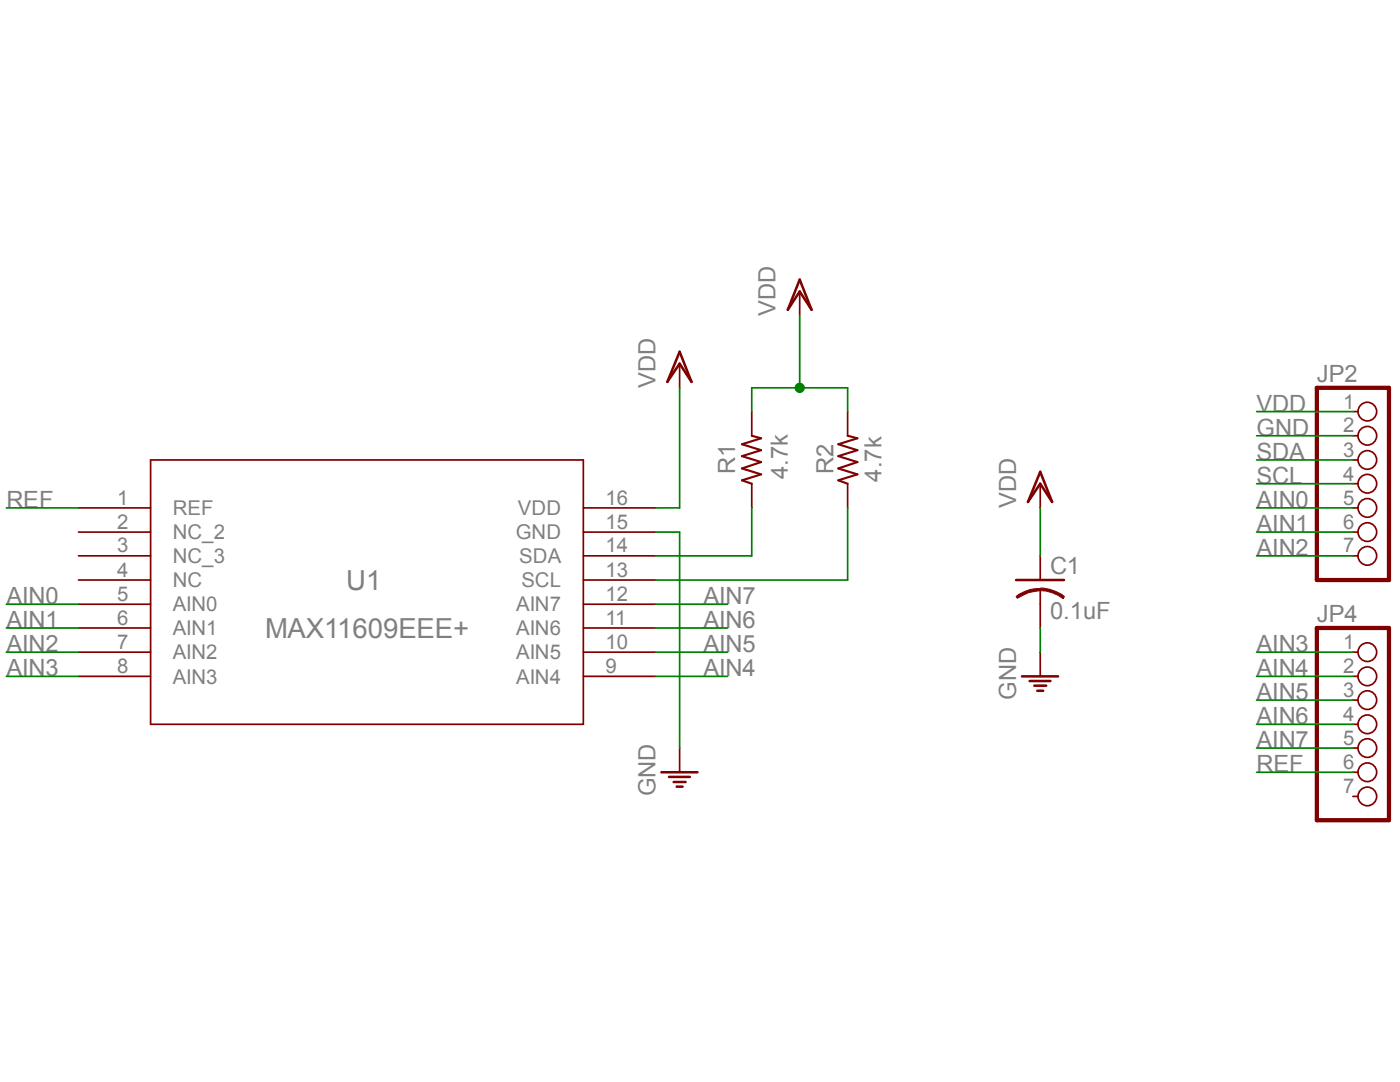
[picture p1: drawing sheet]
<?xml version="1.0" encoding="utf-8"?>
<!DOCTYPE eagle SYSTEM "eagle.dtd">
<eagle version="6.5.0">
<drawing>
<settings>
<setting alwaysvectorfont="no"/>
<setting verticaltext="up"/>
</settings>
<grid distance="0.1" unitdist="inch" unit="inch" style="lines" multiple="1" display="no" altdistance="0.01" altunitdist="inch" altunit="inch"/>
<schematic xreflabel="%F%N/%S.%C%R" xrefpart="/%S.%C%R">
<libraries>
<library name="MAX11609EEE">
<symbols>
<symbol name="MAX11609EEE+">
<pin name="REF" x="0" y="0" direction="pas"/>
<pin name="NC_2" x="0" y="-2.54" direction="pas"/>
<pin name="NC_3" x="0" y="-5.08" direction="pas"/>
<pin name="NC" x="0" y="-7.62" direction="pas"/>
<pin name="AIN0" x="0" y="-10.16" direction="in"/>
<pin name="AIN1" x="0" y="-12.7" direction="in"/>
<pin name="AIN2" x="0" y="-15.24" direction="in"/>
<pin name="AIN3" x="0" y="-17.78" direction="in"/>
<pin name="AIN4" x="60.96" y="-17.78" direction="in" rot="R180"/>
<pin name="AIN5" x="60.96" y="-15.24" direction="in" rot="R180"/>
<pin name="AIN6" x="60.96" y="-12.7" direction="in" rot="R180"/>
<pin name="AIN7" x="60.96" y="-10.16" direction="in" rot="R180"/>
<pin name="SCL" x="60.96" y="-7.62" direction="pas" rot="R180"/>
<pin name="SDA" x="60.96" y="-5.08" direction="pas" rot="R180"/>
<pin name="GND" x="60.96" y="-2.54" direction="pwr" rot="R180"/>
<pin name="VDD" x="60.96" y="0" direction="pwr" rot="R180"/>
<wire x1="7.62" y1="5.08" x2="7.62" y2="-22.86" width="0.1524" layer="94"/>
<wire x1="7.62" y1="-22.86" x2="53.34" y2="-22.86" width="0.1524" layer="94"/>
<wire x1="53.34" y1="-22.86" x2="53.34" y2="5.08" width="0.1524" layer="94"/>
<wire x1="53.34" y1="5.08" x2="7.62" y2="5.08" width="0.1524" layer="94"/>
<text x="25.7556" y="9.1186" size="2.0828" layer="95" ratio="6" rot="SR0">&gt;NAME</text>
<text x="24.8158" y="6.5786" size="2.0828" layer="96" ratio="6" rot="SR0">&gt;VALUE</text>
</symbol>
</symbols>
<devicesets>
<deviceset name="MAX11609EEE+" prefix="U">
<gates>
<gate name="A" symbol="MAX11609EEE+" x="0" y="0"/>
</gates>
<devices>
<device name="" package="21-0055H_16">
<connects>
<connect gate="A" pin="AIN0" pad="5"/>
<connect gate="A" pin="AIN1" pad="6"/>
<connect gate="A" pin="AIN2" pad="7"/>
<connect gate="A" pin="AIN3" pad="8"/>
<connect gate="A" pin="AIN4" pad="9"/>
<connect gate="A" pin="AIN5" pad="10"/>
<connect gate="A" pin="AIN6" pad="11"/>
<connect gate="A" pin="AIN7" pad="12"/>
<connect gate="A" pin="GND" pad="15"/>
<connect gate="A" pin="NC" pad="4"/>
<connect gate="A" pin="NC_2" pad="2"/>
<connect gate="A" pin="NC_3" pad="3"/>
<connect gate="A" pin="REF" pad="1"/>
<connect gate="A" pin="SCL" pad="13"/>
<connect gate="A" pin="SDA" pad="14"/>
<connect gate="A" pin="VDD" pad="16"/>
</connects>
<technologies>
<technology name="">
<attribute name="MANUFACTURER_NAME" value="Maxim" constant="no"/>
<attribute name="MANUFACTURER_PART_NUMBER" value="MAX11609EEE+" constant="no"/>
<attribute name="VENDOR" value="Maxim" constant="no"/>
</technology>
</technologies>
</device>
</devices>
</deviceset>
</devicesets>
</library>
<library name="pinhead">
<symbols>
<symbol name="PINHD7">
<wire x1="-6.35" y1="-10.16" x2="1.27" y2="-10.16" width="0.4064" layer="94"/>
<wire x1="1.27" y1="-10.16" x2="1.27" y2="10.16" width="0.4064" layer="94"/>
<wire x1="1.27" y1="10.16" x2="-6.35" y2="10.16" width="0.4064" layer="94"/>
<wire x1="-6.35" y1="10.16" x2="-6.35" y2="-10.16" width="0.4064" layer="94"/>
<text x="-6.35" y="10.795" size="1.778" layer="95">&gt;NAME</text>
<text x="-6.35" y="-12.7" size="1.778" layer="96">&gt;VALUE</text>
<pin name="1" x="-2.54" y="7.62" visible="pad" length="short" direction="pas" function="dot"/>
<pin name="2" x="-2.54" y="5.08" visible="pad" length="short" direction="pas" function="dot"/>
<pin name="3" x="-2.54" y="2.54" visible="pad" length="short" direction="pas" function="dot"/>
<pin name="4" x="-2.54" y="0" visible="pad" length="short" direction="pas" function="dot"/>
<pin name="5" x="-2.54" y="-2.54" visible="pad" length="short" direction="pas" function="dot"/>
<pin name="6" x="-2.54" y="-5.08" visible="pad" length="short" direction="pas" function="dot"/>
<pin name="7" x="-2.54" y="-7.62" visible="pad" length="short" direction="pas" function="dot"/>
</symbol>
</symbols>
<devicesets>
<deviceset name="PINHD-1X7" prefix="JP" uservalue="yes">
<gates>
<gate name="A" symbol="PINHD7" x="0" y="0"/>
</gates>
<devices>
<device name="" package="1X07">
<connects>
<connect gate="A" pin="1" pad="1"/>
<connect gate="A" pin="2" pad="2"/>
<connect gate="A" pin="3" pad="3"/>
<connect gate="A" pin="4" pad="4"/>
<connect gate="A" pin="5" pad="5"/>
<connect gate="A" pin="6" pad="6"/>
<connect gate="A" pin="7" pad="7"/>
</connects>
<technologies>
<technology name=""/>
</technologies>
</device>
<device name="/90" package="1X07/90">
<connects>
<connect gate="A" pin="1" pad="1"/>
<connect gate="A" pin="2" pad="2"/>
<connect gate="A" pin="3" pad="3"/>
<connect gate="A" pin="4" pad="4"/>
<connect gate="A" pin="5" pad="5"/>
<connect gate="A" pin="6" pad="6"/>
<connect gate="A" pin="7" pad="7"/>
</connects>
<technologies>
<technology name=""/>
</technologies>
</device>
</devices>
</deviceset>
</devicesets>
</library>
<library name="resistor">
<symbols>
<symbol name="R-US">
<wire x1="-2.54" y1="0" x2="-2.159" y2="1.016" width="0.2032" layer="94"/>
<wire x1="-2.159" y1="1.016" x2="-1.524" y2="-1.016" width="0.2032" layer="94"/>
<wire x1="-1.524" y1="-1.016" x2="-0.889" y2="1.016" width="0.2032" layer="94"/>
<wire x1="-0.889" y1="1.016" x2="-0.254" y2="-1.016" width="0.2032" layer="94"/>
<wire x1="-0.254" y1="-1.016" x2="0.381" y2="1.016" width="0.2032" layer="94"/>
<wire x1="0.381" y1="1.016" x2="1.016" y2="-1.016" width="0.2032" layer="94"/>
<wire x1="1.016" y1="-1.016" x2="1.651" y2="1.016" width="0.2032" layer="94"/>
<wire x1="1.651" y1="1.016" x2="2.286" y2="-1.016" width="0.2032" layer="94"/>
<wire x1="2.286" y1="-1.016" x2="2.54" y2="0" width="0.2032" layer="94"/>
<text x="-3.81" y="1.4986" size="1.778" layer="95">&gt;NAME</text>
<text x="-3.81" y="-3.302" size="1.778" layer="96">&gt;VALUE</text>
<pin name="2" x="5.08" y="0" visible="off" length="short" direction="pas" swaplevel="1" rot="R180"/>
<pin name="1" x="-5.08" y="0" visible="off" length="short" direction="pas" swaplevel="1"/>
</symbol>
<symbol name="C-US">
<wire x1="-2.54" y1="0" x2="2.54" y2="0" width="0.254" layer="94"/>
<wire x1="0" y1="-1.016" x2="0" y2="-2.54" width="0.1524" layer="94"/>
<wire x1="0" y1="-1" x2="2.4892" y2="-1.8542" width="0.254" layer="94" curve="-37.878202" cap="flat"/>
<wire x1="-2.4668" y1="-1.8504" x2="0" y2="-1.0161" width="0.254" layer="94" curve="-37.373024" cap="flat"/>
<text x="1.016" y="0.635" size="1.778" layer="95">&gt;NAME</text>
<text x="1.016" y="-4.191" size="1.778" layer="96">&gt;VALUE</text>
<pin name="1" x="0" y="2.54" visible="off" length="short" direction="pas" swaplevel="1" rot="R270"/>
<pin name="2" x="0" y="-5.08" visible="off" length="short" direction="pas" swaplevel="1" rot="R90"/>
</symbol>
</symbols>
<devicesets>
<deviceset name="R-US_" prefix="R" uservalue="yes">
<gates>
<gate name="G$1" symbol="R-US" x="0" y="0"/>
</gates>
<devices>
<device name="R0402" package="R0402">
<connects>
<connect gate="G$1" pin="1" pad="1"/>
<connect gate="G$1" pin="2" pad="2"/>
</connects>
<technologies>
<technology name=""/>
</technologies>
</device>
<device name="R0603" package="R0603">
<connects>
<connect gate="G$1" pin="1" pad="1"/>
<connect gate="G$1" pin="2" pad="2"/>
</connects>
<technologies>
<technology name=""/>
</technologies>
</device>
<device name="R0805" package="R0805">
<connects>
<connect gate="G$1" pin="1" pad="1"/>
<connect gate="G$1" pin="2" pad="2"/>
</connects>
<technologies>
<technology name=""/>
</technologies>
</device>
<device name="R0805W" package="R0805W">
<connects>
<connect gate="G$1" pin="1" pad="1"/>
<connect gate="G$1" pin="2" pad="2"/>
</connects>
<technologies>
<technology name=""/>
</technologies>
</device>
<device name="R1005" package="R1005">
<connects>
<connect gate="G$1" pin="1" pad="1"/>
<connect gate="G$1" pin="2" pad="2"/>
</connects>
<technologies>
<technology name=""/>
</technologies>
</device>
<device name="R1206" package="R1206">
<connects>
<connect gate="G$1" pin="1" pad="1"/>
<connect gate="G$1" pin="2" pad="2"/>
</connects>
<technologies>
<technology name=""/>
</technologies>
</device>
<device name="R1206W" package="R1206W">
<connects>
<connect gate="G$1" pin="1" pad="1"/>
<connect gate="G$1" pin="2" pad="2"/>
</connects>
<technologies>
<technology name=""/>
</technologies>
</device>
<device name="R1210" package="R1210">
<connects>
<connect gate="G$1" pin="1" pad="1"/>
<connect gate="G$1" pin="2" pad="2"/>
</connects>
<technologies>
<technology name=""/>
</technologies>
</device>
<device name="R1210W" package="R1210W">
<connects>
<connect gate="G$1" pin="1" pad="1"/>
<connect gate="G$1" pin="2" pad="2"/>
</connects>
<technologies>
<technology name=""/>
</technologies>
</device>
<device name="R2010" package="R2010">
<connects>
<connect gate="G$1" pin="1" pad="1"/>
<connect gate="G$1" pin="2" pad="2"/>
</connects>
<technologies>
<technology name=""/>
</technologies>
</device>
<device name="R2010W" package="R2010W">
<connects>
<connect gate="G$1" pin="1" pad="1"/>
<connect gate="G$1" pin="2" pad="2"/>
</connects>
<technologies>
<technology name=""/>
</technologies>
</device>
<device name="R2012" package="R2012">
<connects>
<connect gate="G$1" pin="1" pad="1"/>
<connect gate="G$1" pin="2" pad="2"/>
</connects>
<technologies>
<technology name=""/>
</technologies>
</device>
<device name="R2012W" package="R2012W">
<connects>
<connect gate="G$1" pin="1" pad="1"/>
<connect gate="G$1" pin="2" pad="2"/>
</connects>
<technologies>
<technology name=""/>
</technologies>
</device>
<device name="R2512" package="R2512">
<connects>
<connect gate="G$1" pin="1" pad="1"/>
<connect gate="G$1" pin="2" pad="2"/>
</connects>
<technologies>
<technology name=""/>
</technologies>
</device>
<device name="R2512W" package="R2512W">
<connects>
<connect gate="G$1" pin="1" pad="1"/>
<connect gate="G$1" pin="2" pad="2"/>
</connects>
<technologies>
<technology name=""/>
</technologies>
</device>
<device name="R3216" package="R3216">
<connects>
<connect gate="G$1" pin="1" pad="1"/>
<connect gate="G$1" pin="2" pad="2"/>
</connects>
<technologies>
<technology name=""/>
</technologies>
</device>
<device name="R3216W" package="R3216W">
<connects>
<connect gate="G$1" pin="1" pad="1"/>
<connect gate="G$1" pin="2" pad="2"/>
</connects>
<technologies>
<technology name=""/>
</technologies>
</device>
<device name="R3225" package="R3225">
<connects>
<connect gate="G$1" pin="1" pad="1"/>
<connect gate="G$1" pin="2" pad="2"/>
</connects>
<technologies>
<technology name=""/>
</technologies>
</device>
<device name="R3225W" package="R3225W">
<connects>
<connect gate="G$1" pin="1" pad="1"/>
<connect gate="G$1" pin="2" pad="2"/>
</connects>
<technologies>
<technology name=""/>
</technologies>
</device>
<device name="R5025" package="R5025">
<connects>
<connect gate="G$1" pin="1" pad="1"/>
<connect gate="G$1" pin="2" pad="2"/>
</connects>
<technologies>
<technology name=""/>
</technologies>
</device>
<device name="R5025W" package="R5025W">
<connects>
<connect gate="G$1" pin="1" pad="1"/>
<connect gate="G$1" pin="2" pad="2"/>
</connects>
<technologies>
<technology name=""/>
</technologies>
</device>
<device name="R6332" package="R6332">
<connects>
<connect gate="G$1" pin="1" pad="1"/>
<connect gate="G$1" pin="2" pad="2"/>
</connects>
<technologies>
<technology name=""/>
</technologies>
</device>
<device name="R6332W" package="R6332W">
<connects>
<connect gate="G$1" pin="1" pad="1"/>
<connect gate="G$1" pin="2" pad="2"/>
</connects>
<technologies>
<technology name=""/>
</technologies>
</device>
<device name="M0805" package="M0805">
<connects>
<connect gate="G$1" pin="1" pad="1"/>
<connect gate="G$1" pin="2" pad="2"/>
</connects>
<technologies>
<technology name=""/>
</technologies>
</device>
<device name="M1206" package="M1206">
<connects>
<connect gate="G$1" pin="1" pad="1"/>
<connect gate="G$1" pin="2" pad="2"/>
</connects>
<technologies>
<technology name=""/>
</technologies>
</device>
<device name="M1406" package="M1406">
<connects>
<connect gate="G$1" pin="1" pad="1"/>
<connect gate="G$1" pin="2" pad="2"/>
</connects>
<technologies>
<technology name=""/>
</technologies>
</device>
<device name="M2012" package="M2012">
<connects>
<connect gate="G$1" pin="1" pad="1"/>
<connect gate="G$1" pin="2" pad="2"/>
</connects>
<technologies>
<technology name=""/>
</technologies>
</device>
<device name="M2309" package="M2309">
<connects>
<connect gate="G$1" pin="1" pad="1"/>
<connect gate="G$1" pin="2" pad="2"/>
</connects>
<technologies>
<technology name=""/>
</technologies>
</device>
<device name="M3216" package="M3216">
<connects>
<connect gate="G$1" pin="1" pad="1"/>
<connect gate="G$1" pin="2" pad="2"/>
</connects>
<technologies>
<technology name=""/>
</technologies>
</device>
<device name="M3516" package="M3516">
<connects>
<connect gate="G$1" pin="1" pad="1"/>
<connect gate="G$1" pin="2" pad="2"/>
</connects>
<technologies>
<technology name=""/>
</technologies>
</device>
<device name="M5923" package="M5923">
<connects>
<connect gate="G$1" pin="1" pad="1"/>
<connect gate="G$1" pin="2" pad="2"/>
</connects>
<technologies>
<technology name=""/>
</technologies>
</device>
<device name="0204/5" package="0204/5">
<connects>
<connect gate="G$1" pin="1" pad="1"/>
<connect gate="G$1" pin="2" pad="2"/>
</connects>
<technologies>
<technology name=""/>
</technologies>
</device>
<device name="0204/7" package="0204/7">
<connects>
<connect gate="G$1" pin="1" pad="1"/>
<connect gate="G$1" pin="2" pad="2"/>
</connects>
<technologies>
<technology name=""/>
</technologies>
</device>
<device name="0207/10" package="0207/10">
<connects>
<connect gate="G$1" pin="1" pad="1"/>
<connect gate="G$1" pin="2" pad="2"/>
</connects>
<technologies>
<technology name=""/>
</technologies>
</device>
<device name="0207/12" package="0207/12">
<connects>
<connect gate="G$1" pin="1" pad="1"/>
<connect gate="G$1" pin="2" pad="2"/>
</connects>
<technologies>
<technology name=""/>
</technologies>
</device>
<device name="0207/15" package="0207/15">
<connects>
<connect gate="G$1" pin="1" pad="1"/>
<connect gate="G$1" pin="2" pad="2"/>
</connects>
<technologies>
<technology name=""/>
</technologies>
</device>
<device name="0207/2V" package="0207/2V">
<connects>
<connect gate="G$1" pin="1" pad="1"/>
<connect gate="G$1" pin="2" pad="2"/>
</connects>
<technologies>
<technology name=""/>
</technologies>
</device>
<device name="0207/5V" package="0207/5V">
<connects>
<connect gate="G$1" pin="1" pad="1"/>
<connect gate="G$1" pin="2" pad="2"/>
</connects>
<technologies>
<technology name=""/>
</technologies>
</device>
<device name="0207/7" package="0207/7">
<connects>
<connect gate="G$1" pin="1" pad="1"/>
<connect gate="G$1" pin="2" pad="2"/>
</connects>
<technologies>
<technology name=""/>
</technologies>
</device>
<device name="0309/10" package="0309/10">
<connects>
<connect gate="G$1" pin="1" pad="1"/>
<connect gate="G$1" pin="2" pad="2"/>
</connects>
<technologies>
<technology name=""/>
</technologies>
</device>
<device name="0309/12" package="0309/12">
<connects>
<connect gate="G$1" pin="1" pad="1"/>
<connect gate="G$1" pin="2" pad="2"/>
</connects>
<technologies>
<technology name=""/>
</technologies>
</device>
<device name="0411/12" package="0411/12">
<connects>
<connect gate="G$1" pin="1" pad="1"/>
<connect gate="G$1" pin="2" pad="2"/>
</connects>
<technologies>
<technology name=""/>
</technologies>
</device>
<device name="0411/15" package="0411/15">
<connects>
<connect gate="G$1" pin="1" pad="1"/>
<connect gate="G$1" pin="2" pad="2"/>
</connects>
<technologies>
<technology name=""/>
</technologies>
</device>
<device name="0411/3V" package="0411V">
<connects>
<connect gate="G$1" pin="1" pad="1"/>
<connect gate="G$1" pin="2" pad="2"/>
</connects>
<technologies>
<technology name=""/>
</technologies>
</device>
<device name="0414/15" package="0414/15">
<connects>
<connect gate="G$1" pin="1" pad="1"/>
<connect gate="G$1" pin="2" pad="2"/>
</connects>
<technologies>
<technology name=""/>
</technologies>
</device>
<device name="0414/5V" package="0414V">
<connects>
<connect gate="G$1" pin="1" pad="1"/>
<connect gate="G$1" pin="2" pad="2"/>
</connects>
<technologies>
<technology name=""/>
</technologies>
</device>
<device name="0617/17" package="0617/17">
<connects>
<connect gate="G$1" pin="1" pad="1"/>
<connect gate="G$1" pin="2" pad="2"/>
</connects>
<technologies>
<technology name=""/>
</technologies>
</device>
<device name="0617/22" package="0617/22">
<connects>
<connect gate="G$1" pin="1" pad="1"/>
<connect gate="G$1" pin="2" pad="2"/>
</connects>
<technologies>
<technology name=""/>
</technologies>
</device>
<device name="0617/5V" package="0617V">
<connects>
<connect gate="G$1" pin="1" pad="1"/>
<connect gate="G$1" pin="2" pad="2"/>
</connects>
<technologies>
<technology name=""/>
</technologies>
</device>
<device name="0922/22" package="0922/22">
<connects>
<connect gate="G$1" pin="1" pad="1"/>
<connect gate="G$1" pin="2" pad="2"/>
</connects>
<technologies>
<technology name=""/>
</technologies>
</device>
<device name="0613/5V" package="P0613V">
<connects>
<connect gate="G$1" pin="1" pad="1"/>
<connect gate="G$1" pin="2" pad="2"/>
</connects>
<technologies>
<technology name=""/>
</technologies>
</device>
<device name="0613/15" package="P0613/15">
<connects>
<connect gate="G$1" pin="1" pad="1"/>
<connect gate="G$1" pin="2" pad="2"/>
</connects>
<technologies>
<technology name=""/>
</technologies>
</device>
<device name="0817/22" package="P0817/22">
<connects>
<connect gate="G$1" pin="1" pad="1"/>
<connect gate="G$1" pin="2" pad="2"/>
</connects>
<technologies>
<technology name=""/>
</technologies>
</device>
<device name="0817/7V" package="P0817V">
<connects>
<connect gate="G$1" pin="1" pad="1"/>
<connect gate="G$1" pin="2" pad="2"/>
</connects>
<technologies>
<technology name=""/>
</technologies>
</device>
<device name="V234/12" package="V234/12">
<connects>
<connect gate="G$1" pin="1" pad="1"/>
<connect gate="G$1" pin="2" pad="2"/>
</connects>
<technologies>
<technology name=""/>
</technologies>
</device>
<device name="V235/17" package="V235/17">
<connects>
<connect gate="G$1" pin="1" pad="1"/>
<connect gate="G$1" pin="2" pad="2"/>
</connects>
<technologies>
<technology name=""/>
</technologies>
</device>
<device name="V526-0" package="V526-0">
<connects>
<connect gate="G$1" pin="1" pad="1"/>
<connect gate="G$1" pin="2" pad="2"/>
</connects>
<technologies>
<technology name=""/>
</technologies>
</device>
<device name="MELF0102AX" package="MINI_MELF-0102AX">
<connects>
<connect gate="G$1" pin="1" pad="1"/>
<connect gate="G$1" pin="2" pad="2"/>
</connects>
<technologies>
<technology name=""/>
</technologies>
</device>
<device name="0922V" package="0922V">
<connects>
<connect gate="G$1" pin="1" pad="1"/>
<connect gate="G$1" pin="2" pad="2"/>
</connects>
<technologies>
<technology name=""/>
</technologies>
</device>
<device name="MELF0102R" package="MINI_MELF-0102R">
<connects>
<connect gate="G$1" pin="1" pad="1"/>
<connect gate="G$1" pin="2" pad="2"/>
</connects>
<technologies>
<technology name=""/>
</technologies>
</device>
<device name="MELF0102W" package="MINI_MELF-0102W">
<connects>
<connect gate="G$1" pin="1" pad="1"/>
<connect gate="G$1" pin="2" pad="2"/>
</connects>
<technologies>
<technology name=""/>
</technologies>
</device>
<device name="MELF0204R" package="MINI_MELF-0204R">
<connects>
<connect gate="G$1" pin="1" pad="1"/>
<connect gate="G$1" pin="2" pad="2"/>
</connects>
<technologies>
<technology name=""/>
</technologies>
</device>
<device name="MELF0204W" package="MINI_MELF-0204W">
<connects>
<connect gate="G$1" pin="1" pad="1"/>
<connect gate="G$1" pin="2" pad="2"/>
</connects>
<technologies>
<technology name=""/>
</technologies>
</device>
<device name="MELF0207R" package="MINI_MELF-0207R">
<connects>
<connect gate="G$1" pin="1" pad="1"/>
<connect gate="G$1" pin="2" pad="2"/>
</connects>
<technologies>
<technology name=""/>
</technologies>
</device>
<device name="MELF0207W" package="MINI_MELF-0207W">
<connects>
<connect gate="G$1" pin="1" pad="1"/>
<connect gate="G$1" pin="2" pad="2"/>
</connects>
<technologies>
<technology name=""/>
</technologies>
</device>
<device name="RDH/15" package="RDH/15">
<connects>
<connect gate="G$1" pin="1" pad="1"/>
<connect gate="G$1" pin="2" pad="2"/>
</connects>
<technologies>
<technology name=""/>
</technologies>
</device>
<device name="0204/2V" package="0204V">
<connects>
<connect gate="G$1" pin="1" pad="1"/>
<connect gate="G$1" pin="2" pad="2"/>
</connects>
<technologies>
<technology name=""/>
</technologies>
</device>
<device name="0309/V" package="0309V">
<connects>
<connect gate="G$1" pin="1" pad="1"/>
<connect gate="G$1" pin="2" pad="2"/>
</connects>
<technologies>
<technology name=""/>
</technologies>
</device>
</devices>
</deviceset>
<deviceset name="C-US" prefix="C" uservalue="yes">
<gates>
<gate name="G$1" symbol="C-US" x="0" y="0"/>
</gates>
<devices>
<device name="C0402" package="C0402">
<connects>
<connect gate="G$1" pin="1" pad="1"/>
<connect gate="G$1" pin="2" pad="2"/>
</connects>
<technologies>
<technology name=""/>
</technologies>
</device>
<device name="C0504" package="C0504">
<connects>
<connect gate="G$1" pin="1" pad="1"/>
<connect gate="G$1" pin="2" pad="2"/>
</connects>
<technologies>
<technology name=""/>
</technologies>
</device>
<device name="C0603" package="C0603">
<connects>
<connect gate="G$1" pin="1" pad="1"/>
<connect gate="G$1" pin="2" pad="2"/>
</connects>
<technologies>
<technology name=""/>
</technologies>
</device>
<device name="C0805" package="C0805">
<connects>
<connect gate="G$1" pin="1" pad="1"/>
<connect gate="G$1" pin="2" pad="2"/>
</connects>
<technologies>
<technology name=""/>
</technologies>
</device>
<device name="C1005" package="C1005">
<connects>
<connect gate="G$1" pin="1" pad="1"/>
<connect gate="G$1" pin="2" pad="2"/>
</connects>
<technologies>
<technology name=""/>
</technologies>
</device>
<device name="C1206" package="C1206">
<connects>
<connect gate="G$1" pin="1" pad="1"/>
<connect gate="G$1" pin="2" pad="2"/>
</connects>
<technologies>
<technology name=""/>
</technologies>
</device>
<device name="C1210" package="C1210">
<connects>
<connect gate="G$1" pin="1" pad="1"/>
<connect gate="G$1" pin="2" pad="2"/>
</connects>
<technologies>
<technology name=""/>
</technologies>
</device>
<device name="C1310" package="C1310">
<connects>
<connect gate="G$1" pin="1" pad="1"/>
<connect gate="G$1" pin="2" pad="2"/>
</connects>
<technologies>
<technology name=""/>
</technologies>
</device>
<device name="C1608" package="C1608">
<connects>
<connect gate="G$1" pin="1" pad="1"/>
<connect gate="G$1" pin="2" pad="2"/>
</connects>
<technologies>
<technology name=""/>
</technologies>
</device>
<device name="C1812" package="C1812">
<connects>
<connect gate="G$1" pin="1" pad="1"/>
<connect gate="G$1" pin="2" pad="2"/>
</connects>
<technologies>
<technology name=""/>
</technologies>
</device>
<device name="C1825" package="C1825">
<connects>
<connect gate="G$1" pin="1" pad="1"/>
<connect gate="G$1" pin="2" pad="2"/>
</connects>
<technologies>
<technology name=""/>
</technologies>
</device>
<device name="C2012" package="C2012">
<connects>
<connect gate="G$1" pin="1" pad="1"/>
<connect gate="G$1" pin="2" pad="2"/>
</connects>
<technologies>
<technology name=""/>
</technologies>
</device>
<device name="C3216" package="C3216">
<connects>
<connect gate="G$1" pin="1" pad="1"/>
<connect gate="G$1" pin="2" pad="2"/>
</connects>
<technologies>
<technology name=""/>
</technologies>
</device>
<device name="C3225" package="C3225">
<connects>
<connect gate="G$1" pin="1" pad="1"/>
<connect gate="G$1" pin="2" pad="2"/>
</connects>
<technologies>
<technology name=""/>
</technologies>
</device>
<device name="C4532" package="C4532">
<connects>
<connect gate="G$1" pin="1" pad="1"/>
<connect gate="G$1" pin="2" pad="2"/>
</connects>
<technologies>
<technology name=""/>
</technologies>
</device>
<device name="C4564" package="C4564">
<connects>
<connect gate="G$1" pin="1" pad="1"/>
<connect gate="G$1" pin="2" pad="2"/>
</connects>
<technologies>
<technology name=""/>
</technologies>
</device>
<device name="025-024X044" package="C025-024X044">
<connects>
<connect gate="G$1" pin="1" pad="1"/>
<connect gate="G$1" pin="2" pad="2"/>
</connects>
<technologies>
<technology name=""/>
</technologies>
</device>
<device name="025-025X050" package="C025-025X050">
<connects>
<connect gate="G$1" pin="1" pad="1"/>
<connect gate="G$1" pin="2" pad="2"/>
</connects>
<technologies>
<technology name=""/>
</technologies>
</device>
<device name="025-030X050" package="C025-030X050">
<connects>
<connect gate="G$1" pin="1" pad="1"/>
<connect gate="G$1" pin="2" pad="2"/>
</connects>
<technologies>
<technology name=""/>
</technologies>
</device>
<device name="025-040X050" package="C025-040X050">
<connects>
<connect gate="G$1" pin="1" pad="1"/>
<connect gate="G$1" pin="2" pad="2"/>
</connects>
<technologies>
<technology name=""/>
</technologies>
</device>
<device name="025-050X050" package="C025-050X050">
<connects>
<connect gate="G$1" pin="1" pad="1"/>
<connect gate="G$1" pin="2" pad="2"/>
</connects>
<technologies>
<technology name=""/>
</technologies>
</device>
<device name="025-060X050" package="C025-060X050">
<connects>
<connect gate="G$1" pin="1" pad="1"/>
<connect gate="G$1" pin="2" pad="2"/>
</connects>
<technologies>
<technology name=""/>
</technologies>
</device>
<device name="C025_050-024X070" package="C025_050-024X070">
<connects>
<connect gate="G$1" pin="1" pad="1"/>
<connect gate="G$1" pin="2" pad="2"/>
</connects>
<technologies>
<technology name=""/>
</technologies>
</device>
<device name="025_050-025X075" package="C025_050-025X075">
<connects>
<connect gate="G$1" pin="1" pad="1"/>
<connect gate="G$1" pin="2" pad="2"/>
</connects>
<technologies>
<technology name=""/>
</technologies>
</device>
<device name="025_050-035X075" package="C025_050-035X075">
<connects>
<connect gate="G$1" pin="1" pad="1"/>
<connect gate="G$1" pin="2" pad="2"/>
</connects>
<technologies>
<technology name=""/>
</technologies>
</device>
<device name="025_050-045X075" package="C025_050-045X075">
<connects>
<connect gate="G$1" pin="1" pad="1"/>
<connect gate="G$1" pin="2" pad="2"/>
</connects>
<technologies>
<technology name=""/>
</technologies>
</device>
<device name="025_050-055X075" package="C025_050-055X075">
<connects>
<connect gate="G$1" pin="1" pad="1"/>
<connect gate="G$1" pin="2" pad="2"/>
</connects>
<technologies>
<technology name=""/>
</technologies>
</device>
<device name="050-024X044" package="C050-024X044">
<connects>
<connect gate="G$1" pin="1" pad="1"/>
<connect gate="G$1" pin="2" pad="2"/>
</connects>
<technologies>
<technology name=""/>
</technologies>
</device>
<device name="050-025X075" package="C050-025X075">
<connects>
<connect gate="G$1" pin="1" pad="1"/>
<connect gate="G$1" pin="2" pad="2"/>
</connects>
<technologies>
<technology name=""/>
</technologies>
</device>
<device name="050-045X075" package="C050-045X075">
<connects>
<connect gate="G$1" pin="1" pad="1"/>
<connect gate="G$1" pin="2" pad="2"/>
</connects>
<technologies>
<technology name=""/>
</technologies>
</device>
<device name="050-030X075" package="C050-030X075">
<connects>
<connect gate="G$1" pin="1" pad="1"/>
<connect gate="G$1" pin="2" pad="2"/>
</connects>
<technologies>
<technology name=""/>
</technologies>
</device>
<device name="050-050X075" package="C050-050X075">
<connects>
<connect gate="G$1" pin="1" pad="1"/>
<connect gate="G$1" pin="2" pad="2"/>
</connects>
<technologies>
<technology name=""/>
</technologies>
</device>
<device name="050-055X075" package="C050-055X075">
<connects>
<connect gate="G$1" pin="1" pad="1"/>
<connect gate="G$1" pin="2" pad="2"/>
</connects>
<technologies>
<technology name=""/>
</technologies>
</device>
<device name="050-075X075" package="C050-075X075">
<connects>
<connect gate="G$1" pin="1" pad="1"/>
<connect gate="G$1" pin="2" pad="2"/>
</connects>
<technologies>
<technology name=""/>
</technologies>
</device>
<device name="050H075X075" package="C050H075X075">
<connects>
<connect gate="G$1" pin="1" pad="1"/>
<connect gate="G$1" pin="2" pad="2"/>
</connects>
<technologies>
<technology name=""/>
</technologies>
</device>
<device name="075-032X103" package="C075-032X103">
<connects>
<connect gate="G$1" pin="1" pad="1"/>
<connect gate="G$1" pin="2" pad="2"/>
</connects>
<technologies>
<technology name=""/>
</technologies>
</device>
<device name="075-042X103" package="C075-042X103">
<connects>
<connect gate="G$1" pin="1" pad="1"/>
<connect gate="G$1" pin="2" pad="2"/>
</connects>
<technologies>
<technology name=""/>
</technologies>
</device>
<device name="075-052X106" package="C075-052X106">
<connects>
<connect gate="G$1" pin="1" pad="1"/>
<connect gate="G$1" pin="2" pad="2"/>
</connects>
<technologies>
<technology name=""/>
</technologies>
</device>
<device name="102-043X133" package="C102-043X133">
<connects>
<connect gate="G$1" pin="1" pad="1"/>
<connect gate="G$1" pin="2" pad="2"/>
</connects>
<technologies>
<technology name=""/>
</technologies>
</device>
<device name="102-054X133" package="C102-054X133">
<connects>
<connect gate="G$1" pin="1" pad="1"/>
<connect gate="G$1" pin="2" pad="2"/>
</connects>
<technologies>
<technology name=""/>
</technologies>
</device>
<device name="102-064X133" package="C102-064X133">
<connects>
<connect gate="G$1" pin="1" pad="1"/>
<connect gate="G$1" pin="2" pad="2"/>
</connects>
<technologies>
<technology name=""/>
</technologies>
</device>
<device name="102_152-062X184" package="C102_152-062X184">
<connects>
<connect gate="G$1" pin="1" pad="1"/>
<connect gate="G$1" pin="2" pad="2"/>
</connects>
<technologies>
<technology name=""/>
</technologies>
</device>
<device name="150-054X183" package="C150-054X183">
<connects>
<connect gate="G$1" pin="1" pad="1"/>
<connect gate="G$1" pin="2" pad="2"/>
</connects>
<technologies>
<technology name=""/>
</technologies>
</device>
<device name="150-064X183" package="C150-064X183">
<connects>
<connect gate="G$1" pin="1" pad="1"/>
<connect gate="G$1" pin="2" pad="2"/>
</connects>
<technologies>
<technology name=""/>
</technologies>
</device>
<device name="150-072X183" package="C150-072X183">
<connects>
<connect gate="G$1" pin="1" pad="1"/>
<connect gate="G$1" pin="2" pad="2"/>
</connects>
<technologies>
<technology name=""/>
</technologies>
</device>
<device name="150-084X183" package="C150-084X183">
<connects>
<connect gate="G$1" pin="1" pad="1"/>
<connect gate="G$1" pin="2" pad="2"/>
</connects>
<technologies>
<technology name=""/>
</technologies>
</device>
<device name="150-091X182" package="C150-091X182">
<connects>
<connect gate="G$1" pin="1" pad="1"/>
<connect gate="G$1" pin="2" pad="2"/>
</connects>
<technologies>
<technology name=""/>
</technologies>
</device>
<device name="225-062X268" package="C225-062X268">
<connects>
<connect gate="G$1" pin="1" pad="1"/>
<connect gate="G$1" pin="2" pad="2"/>
</connects>
<technologies>
<technology name=""/>
</technologies>
</device>
<device name="225-074X268" package="C225-074X268">
<connects>
<connect gate="G$1" pin="1" pad="1"/>
<connect gate="G$1" pin="2" pad="2"/>
</connects>
<technologies>
<technology name=""/>
</technologies>
</device>
<device name="225-087X268" package="C225-087X268">
<connects>
<connect gate="G$1" pin="1" pad="1"/>
<connect gate="G$1" pin="2" pad="2"/>
</connects>
<technologies>
<technology name=""/>
</technologies>
</device>
<device name="225-108X268" package="C225-108X268">
<connects>
<connect gate="G$1" pin="1" pad="1"/>
<connect gate="G$1" pin="2" pad="2"/>
</connects>
<technologies>
<technology name=""/>
</technologies>
</device>
<device name="225-113X268" package="C225-113X268">
<connects>
<connect gate="G$1" pin="1" pad="1"/>
<connect gate="G$1" pin="2" pad="2"/>
</connects>
<technologies>
<technology name=""/>
</technologies>
</device>
<device name="275-093X316" package="C275-093X316">
<connects>
<connect gate="G$1" pin="1" pad="1"/>
<connect gate="G$1" pin="2" pad="2"/>
</connects>
<technologies>
<technology name=""/>
</technologies>
</device>
<device name="275-113X316" package="C275-113X316">
<connects>
<connect gate="G$1" pin="1" pad="1"/>
<connect gate="G$1" pin="2" pad="2"/>
</connects>
<technologies>
<technology name=""/>
</technologies>
</device>
<device name="275-134X316" package="C275-134X316">
<connects>
<connect gate="G$1" pin="1" pad="1"/>
<connect gate="G$1" pin="2" pad="2"/>
</connects>
<technologies>
<technology name=""/>
</technologies>
</device>
<device name="275-205X316" package="C275-205X316">
<connects>
<connect gate="G$1" pin="1" pad="1"/>
<connect gate="G$1" pin="2" pad="2"/>
</connects>
<technologies>
<technology name=""/>
</technologies>
</device>
<device name="325-137X374" package="C325-137X374">
<connects>
<connect gate="G$1" pin="1" pad="1"/>
<connect gate="G$1" pin="2" pad="2"/>
</connects>
<technologies>
<technology name=""/>
</technologies>
</device>
<device name="325-162X374" package="C325-162X374">
<connects>
<connect gate="G$1" pin="1" pad="1"/>
<connect gate="G$1" pin="2" pad="2"/>
</connects>
<technologies>
<technology name=""/>
</technologies>
</device>
<device name="325-182X374" package="C325-182X374">
<connects>
<connect gate="G$1" pin="1" pad="1"/>
<connect gate="G$1" pin="2" pad="2"/>
</connects>
<technologies>
<technology name=""/>
</technologies>
</device>
<device name="375-192X418" package="C375-192X418">
<connects>
<connect gate="G$1" pin="1" pad="1"/>
<connect gate="G$1" pin="2" pad="2"/>
</connects>
<technologies>
<technology name=""/>
</technologies>
</device>
<device name="375-203X418" package="C375-203X418">
<connects>
<connect gate="G$1" pin="1" pad="1"/>
<connect gate="G$1" pin="2" pad="2"/>
</connects>
<technologies>
<technology name=""/>
</technologies>
</device>
<device name="050-035X075" package="C050-035X075">
<connects>
<connect gate="G$1" pin="1" pad="1"/>
<connect gate="G$1" pin="2" pad="2"/>
</connects>
<technologies>
<technology name=""/>
</technologies>
</device>
<device name="375-155X418" package="C375-155X418">
<connects>
<connect gate="G$1" pin="1" pad="1"/>
<connect gate="G$1" pin="2" pad="2"/>
</connects>
<technologies>
<technology name=""/>
</technologies>
</device>
<device name="075-063X106" package="C075-063X106">
<connects>
<connect gate="G$1" pin="1" pad="1"/>
<connect gate="G$1" pin="2" pad="2"/>
</connects>
<technologies>
<technology name=""/>
</technologies>
</device>
<device name="275-154X316" package="C275-154X316">
<connects>
<connect gate="G$1" pin="1" pad="1"/>
<connect gate="G$1" pin="2" pad="2"/>
</connects>
<technologies>
<technology name=""/>
</technologies>
</device>
<device name="275-173X316" package="C275-173X316">
<connects>
<connect gate="G$1" pin="1" pad="1"/>
<connect gate="G$1" pin="2" pad="2"/>
</connects>
<technologies>
<technology name=""/>
</technologies>
</device>
<device name="C0402K" package="C0402K">
<connects>
<connect gate="G$1" pin="1" pad="1"/>
<connect gate="G$1" pin="2" pad="2"/>
</connects>
<technologies>
<technology name=""/>
</technologies>
</device>
<device name="C0603K" package="C0603K">
<connects>
<connect gate="G$1" pin="1" pad="1"/>
<connect gate="G$1" pin="2" pad="2"/>
</connects>
<technologies>
<technology name=""/>
</technologies>
</device>
<device name="C0805K" package="C0805K">
<connects>
<connect gate="G$1" pin="1" pad="1"/>
<connect gate="G$1" pin="2" pad="2"/>
</connects>
<technologies>
<technology name=""/>
</technologies>
</device>
<device name="C1206K" package="C1206K">
<connects>
<connect gate="G$1" pin="1" pad="1"/>
<connect gate="G$1" pin="2" pad="2"/>
</connects>
<technologies>
<technology name=""/>
</technologies>
</device>
<device name="C1210K" package="C1210K">
<connects>
<connect gate="G$1" pin="1" pad="1"/>
<connect gate="G$1" pin="2" pad="2"/>
</connects>
<technologies>
<technology name=""/>
</technologies>
</device>
<device name="C1812K" package="C1812K">
<connects>
<connect gate="G$1" pin="1" pad="1"/>
<connect gate="G$1" pin="2" pad="2"/>
</connects>
<technologies>
<technology name=""/>
</technologies>
</device>
<device name="C1825K" package="C1825K">
<connects>
<connect gate="G$1" pin="1" pad="1"/>
<connect gate="G$1" pin="2" pad="2"/>
</connects>
<technologies>
<technology name=""/>
</technologies>
</device>
<device name="C2220K" package="C2220K">
<connects>
<connect gate="G$1" pin="1" pad="1"/>
<connect gate="G$1" pin="2" pad="2"/>
</connects>
<technologies>
<technology name=""/>
</technologies>
</device>
<device name="C2225K" package="C2225K">
<connects>
<connect gate="G$1" pin="1" pad="1"/>
<connect gate="G$1" pin="2" pad="2"/>
</connects>
<technologies>
<technology name=""/>
</technologies>
</device>
</devices>
</deviceset>
</devicesets>
</library>
<library name="supply1">
<symbols>
<symbol name="VDD">
<wire x1="1.27" y1="-1.905" x2="0" y2="0" width="0.254" layer="94"/>
<wire x1="0" y1="0" x2="-1.27" y2="-1.905" width="0.254" layer="94"/>
<wire x1="0" y1="1.27" x2="-1.27" y2="-1.905" width="0.254" layer="94"/>
<wire x1="1.27" y1="-1.905" x2="0" y2="1.27" width="0.254" layer="94"/>
<text x="-2.54" y="-2.54" size="1.778" layer="96" rot="R90">&gt;VALUE</text>
<pin name="VDD" x="0" y="-2.54" visible="off" length="short" direction="sup" rot="R90"/>
</symbol>
<symbol name="PE">
<wire x1="-1.905" y1="0" x2="1.905" y2="0" width="0.254" layer="94"/>
<wire x1="-1.0922" y1="-0.508" x2="1.0922" y2="-0.508" width="0.254" layer="94"/>
<wire x1="-0.6223" y1="-1.016" x2="0.6223" y2="-1.016" width="0.254" layer="94"/>
<wire x1="-0.3048" y1="-1.524" x2="0.3302" y2="-1.524" width="0.254" layer="94"/>
<text x="-2.54" y="-2.54" size="1.778" layer="96" rot="R90">&gt;VALUE</text>
<pin name="PE" x="0" y="2.54" visible="off" length="short" direction="sup" rot="R270"/>
</symbol>
</symbols>
<devicesets>
<deviceset name="VDD" prefix="VDD">
<gates>
<gate name="G$1" symbol="VDD" x="0" y="0"/>
</gates>
<devices>
<device name="">
<technologies>
<technology name=""/>
</technologies>
</device>
</devices>
</deviceset>
<deviceset name="PE" prefix="PE">
<gates>
<gate name="M" symbol="PE" x="0" y="0"/>
</gates>
<devices>
<device name="">
<technologies>
<technology name=""/>
</technologies>
</device>
</devices>
</deviceset>
</devicesets>
</library>
</libraries>
<attributes>
</attributes>
<variantdefs>
</variantdefs>
<classes>
<class number="0" name="default" width="0" drill="0">
</class>
</classes>
<parts>
<part name="U1" library="MAX11609EEE" deviceset="MAX11609EEE+" device=""/>
<part name="R1" library="resistor" deviceset="R-US_" device="R0805" value="4.7k"/>
<part name="R2" library="resistor" deviceset="R-US_" device="R0805" value="4.7k"/>
<part name="C1" library="resistor" deviceset="C-US" device="C0805" value="0.1uF"/>
<part name="VDD2" library="supply1" deviceset="VDD" device=""/>
<part name="VDD3" library="supply1" deviceset="VDD" device=""/>
<part name="GND" library="supply1" deviceset="PE" device="" value="GND"/>
<part name="VDD4" library="supply1" deviceset="VDD" device=""/>
<part name="PE3" library="supply1" deviceset="PE" device="" value="GND"/>
<part name="JP2" library="pinhead" deviceset="PINHD-1X7" device=""/>
<part name="JP4" library="pinhead" deviceset="PINHD-1X7" device=""/>
</parts>
<sheets>
<sheet>
<plain>
</plain>
<instances>
<instance part="U1" gate="A" x="10.16" y="35.56" smashed="yes">
<attribute name="NAME" x="38.4556" y="26.8986" size="2.0828" layer="95" ratio="6" rot="SR0"/>
<attribute name="VALUE" x="29.8958" y="21.8186" size="2.0828" layer="96" ratio="6" rot="SR0"/>
</instance>
<instance part="R1" gate="G$1" x="81.28" y="40.64" smashed="yes" rot="R90">
<attribute name="NAME" x="79.5274" y="39.116" size="1.778" layer="95" rot="R90"/>
<attribute name="VALUE" x="85.09" y="38.608" size="1.778" layer="96" rot="R90"/>
</instance>
<instance part="R2" gate="G$1" x="91.44" y="40.64" smashed="yes" rot="R90">
<attribute name="NAME" x="89.9414" y="39.116" size="1.778" layer="95" rot="R90"/>
<attribute name="VALUE" x="94.996" y="38.354" size="1.778" layer="96" rot="R90"/>
</instance>
<instance part="C1" gate="G$1" x="111.76" y="27.94"/>
<instance part="VDD2" gate="G$1" x="86.36" y="58.42"/>
<instance part="VDD3" gate="G$1" x="73.66" y="50.8"/>
<instance part="GND" gate="M" x="73.66" y="7.62"/>
<instance part="VDD4" gate="G$1" x="111.76" y="38.1"/>
<instance part="PE3" gate="M" x="111.76" y="17.78"/>
<instance part="JP2" gate="A" x="147.32" y="38.1"/>
<instance part="JP4" gate="A" x="147.32" y="12.7"/>
</instances>
<busses>
</busses>
<nets>
<net name="SDA" class="0">
<segment>
<pinref part="U1" gate="A" pin="SDA"/>
<pinref part="R1" gate="G$1" pin="1"/>
<wire x1="71.12" y1="30.48" x2="81.28" y2="30.48" width="0.1524" layer="91"/>
<wire x1="81.28" y1="30.48" x2="81.28" y2="35.56" width="0.1524" layer="91"/>
</segment>
<segment>
<wire x1="144.78" y1="40.64" x2="134.62" y2="40.64" width="0.1524" layer="91"/>
<label x="134.62" y="40.64" size="1.778" layer="95"/>
<pinref part="JP2" gate="A" pin="3"/>
</segment>
</net>
<net name="SCL" class="0">
<segment>
<pinref part="U1" gate="A" pin="SCL"/>
<pinref part="R2" gate="G$1" pin="1"/>
<wire x1="71.12" y1="27.94" x2="91.44" y2="27.94" width="0.1524" layer="91"/>
<wire x1="91.44" y1="27.94" x2="91.44" y2="35.56" width="0.1524" layer="91"/>
</segment>
<segment>
<wire x1="144.78" y1="38.1" x2="134.62" y2="38.1" width="0.1524" layer="91"/>
<label x="134.62" y="38.1" size="1.778" layer="95"/>
<pinref part="JP2" gate="A" pin="4"/>
</segment>
</net>
<net name="VDD" class="0">
<segment>
<pinref part="R1" gate="G$1" pin="2"/>
<wire x1="81.28" y1="45.72" x2="81.28" y2="48.26" width="0.1524" layer="91"/>
<pinref part="R2" gate="G$1" pin="2"/>
<wire x1="81.28" y1="48.26" x2="86.36" y2="48.26" width="0.1524" layer="91"/>
<wire x1="86.36" y1="48.26" x2="91.44" y2="48.26" width="0.1524" layer="91"/>
<wire x1="91.44" y1="48.26" x2="91.44" y2="45.72" width="0.1524" layer="91"/>
<pinref part="VDD2" gate="G$1" pin="VDD"/>
<wire x1="86.36" y1="55.88" x2="86.36" y2="48.26" width="0.1524" layer="91"/>
<junction x="86.36" y="48.26"/>
</segment>
<segment>
<pinref part="U1" gate="A" pin="VDD"/>
<wire x1="71.12" y1="35.56" x2="73.66" y2="35.56" width="0.1524" layer="91"/>
<wire x1="73.66" y1="35.56" x2="73.66" y2="48.26" width="0.1524" layer="91"/>
<pinref part="VDD3" gate="G$1" pin="VDD"/>
</segment>
<segment>
<pinref part="C1" gate="G$1" pin="1"/>
<pinref part="VDD4" gate="G$1" pin="VDD"/>
<wire x1="111.76" y1="30.48" x2="111.76" y2="35.56" width="0.1524" layer="91"/>
</segment>
<segment>
<wire x1="144.78" y1="45.72" x2="134.62" y2="45.72" width="0.1524" layer="91"/>
<label x="134.62" y="45.72" size="1.778" layer="95"/>
<pinref part="JP2" gate="A" pin="1"/>
</segment>
</net>
<net name="AIN7" class="0">
<segment>
<pinref part="U1" gate="A" pin="AIN7"/>
<wire x1="71.12" y1="25.4" x2="78.74" y2="25.4" width="0.1524" layer="91"/>
<label x="76.2" y="25.4" size="1.778" layer="95"/>
</segment>
<segment>
<wire x1="144.78" y1="10.16" x2="134.62" y2="10.16" width="0.1524" layer="91"/>
<label x="134.62" y="10.16" size="1.778" layer="95"/>
<pinref part="JP4" gate="A" pin="5"/>
</segment>
</net>
<net name="AIN6" class="0">
<segment>
<pinref part="U1" gate="A" pin="AIN6"/>
<wire x1="71.12" y1="22.86" x2="78.74" y2="22.86" width="0.1524" layer="91"/>
<label x="76.2" y="22.86" size="1.778" layer="95"/>
</segment>
<segment>
<wire x1="144.78" y1="12.7" x2="134.62" y2="12.7" width="0.1524" layer="91"/>
<label x="134.62" y="12.7" size="1.778" layer="95"/>
<pinref part="JP4" gate="A" pin="4"/>
</segment>
</net>
<net name="AIN5" class="0">
<segment>
<pinref part="U1" gate="A" pin="AIN5"/>
<wire x1="71.12" y1="20.32" x2="78.74" y2="20.32" width="0.1524" layer="91"/>
<label x="76.2" y="20.32" size="1.778" layer="95"/>
</segment>
<segment>
<wire x1="144.78" y1="15.24" x2="134.62" y2="15.24" width="0.1524" layer="91"/>
<label x="134.62" y="15.24" size="1.778" layer="95"/>
<pinref part="JP4" gate="A" pin="3"/>
</segment>
</net>
<net name="AIN4" class="0">
<segment>
<pinref part="U1" gate="A" pin="AIN4"/>
<wire x1="71.12" y1="17.78" x2="78.74" y2="17.78" width="0.1524" layer="91"/>
<label x="76.2" y="17.78" size="1.778" layer="95"/>
</segment>
<segment>
<wire x1="144.78" y1="17.78" x2="134.62" y2="17.78" width="0.1524" layer="91"/>
<label x="134.62" y="17.78" size="1.778" layer="95"/>
<pinref part="JP4" gate="A" pin="2"/>
</segment>
</net>
<net name="AIN0" class="0">
<segment>
<pinref part="U1" gate="A" pin="AIN0"/>
<wire x1="10.16" y1="25.4" x2="2.54" y2="25.4" width="0.1524" layer="91"/>
<label x="2.54" y="25.4" size="1.778" layer="95"/>
</segment>
<segment>
<wire x1="144.78" y1="35.56" x2="134.62" y2="35.56" width="0.1524" layer="91"/>
<label x="134.62" y="35.56" size="1.778" layer="95"/>
<pinref part="JP2" gate="A" pin="5"/>
</segment>
</net>
<net name="AIN1" class="0">
<segment>
<pinref part="U1" gate="A" pin="AIN1"/>
<wire x1="10.16" y1="22.86" x2="2.54" y2="22.86" width="0.1524" layer="91"/>
<label x="2.54" y="22.86" size="1.778" layer="95"/>
</segment>
<segment>
<wire x1="144.78" y1="33.02" x2="134.62" y2="33.02" width="0.1524" layer="91"/>
<label x="134.62" y="33.02" size="1.778" layer="95"/>
<pinref part="JP2" gate="A" pin="6"/>
</segment>
</net>
<net name="AIN2" class="0">
<segment>
<pinref part="U1" gate="A" pin="AIN2"/>
<wire x1="10.16" y1="20.32" x2="2.54" y2="20.32" width="0.1524" layer="91"/>
<label x="2.54" y="20.32" size="1.778" layer="95"/>
</segment>
<segment>
<wire x1="144.78" y1="30.48" x2="134.62" y2="30.48" width="0.1524" layer="91"/>
<label x="134.62" y="30.48" size="1.778" layer="95"/>
<pinref part="JP2" gate="A" pin="7"/>
</segment>
</net>
<net name="AIN3" class="0">
<segment>
<pinref part="U1" gate="A" pin="AIN3"/>
<wire x1="10.16" y1="17.78" x2="2.54" y2="17.78" width="0.1524" layer="91"/>
<label x="2.54" y="17.78" size="1.778" layer="95"/>
</segment>
<segment>
<wire x1="144.78" y1="20.32" x2="134.62" y2="20.32" width="0.1524" layer="91"/>
<label x="134.62" y="20.32" size="1.778" layer="95"/>
<pinref part="JP4" gate="A" pin="1"/>
</segment>
</net>
<net name="REF" class="0">
<segment>
<pinref part="U1" gate="A" pin="REF"/>
<wire x1="10.16" y1="35.56" x2="2.54" y2="35.56" width="0.1524" layer="91"/>
<label x="2.54" y="35.56" size="1.778" layer="95"/>
</segment>
<segment>
<wire x1="144.78" y1="7.62" x2="134.62" y2="7.62" width="0.1524" layer="91"/>
<label x="134.62" y="7.62" size="1.778" layer="95"/>
<pinref part="JP4" gate="A" pin="6"/>
</segment>
</net>
<net name="GND" class="0">
<segment>
<wire x1="144.78" y1="43.18" x2="134.62" y2="43.18" width="0.1524" layer="91"/>
<label x="134.62" y="43.18" size="1.778" layer="95"/>
<pinref part="JP2" gate="A" pin="2"/>
</segment>
<segment>
<pinref part="U1" gate="A" pin="GND"/>
<pinref part="GND" gate="M" pin="PE"/>
<wire x1="71.12" y1="33.02" x2="73.66" y2="33.02" width="0.1524" layer="91"/>
<wire x1="73.66" y1="33.02" x2="73.66" y2="10.16" width="0.1524" layer="91"/>
</segment>
<segment>
<pinref part="PE3" gate="M" pin="PE"/>
<pinref part="C1" gate="G$1" pin="2"/>
<wire x1="111.76" y1="20.32" x2="111.76" y2="22.86" width="0.1524" layer="91"/>
</segment>
</net>
</nets>
</sheet>
</sheets>
</schematic>
</drawing>
</eagle>
